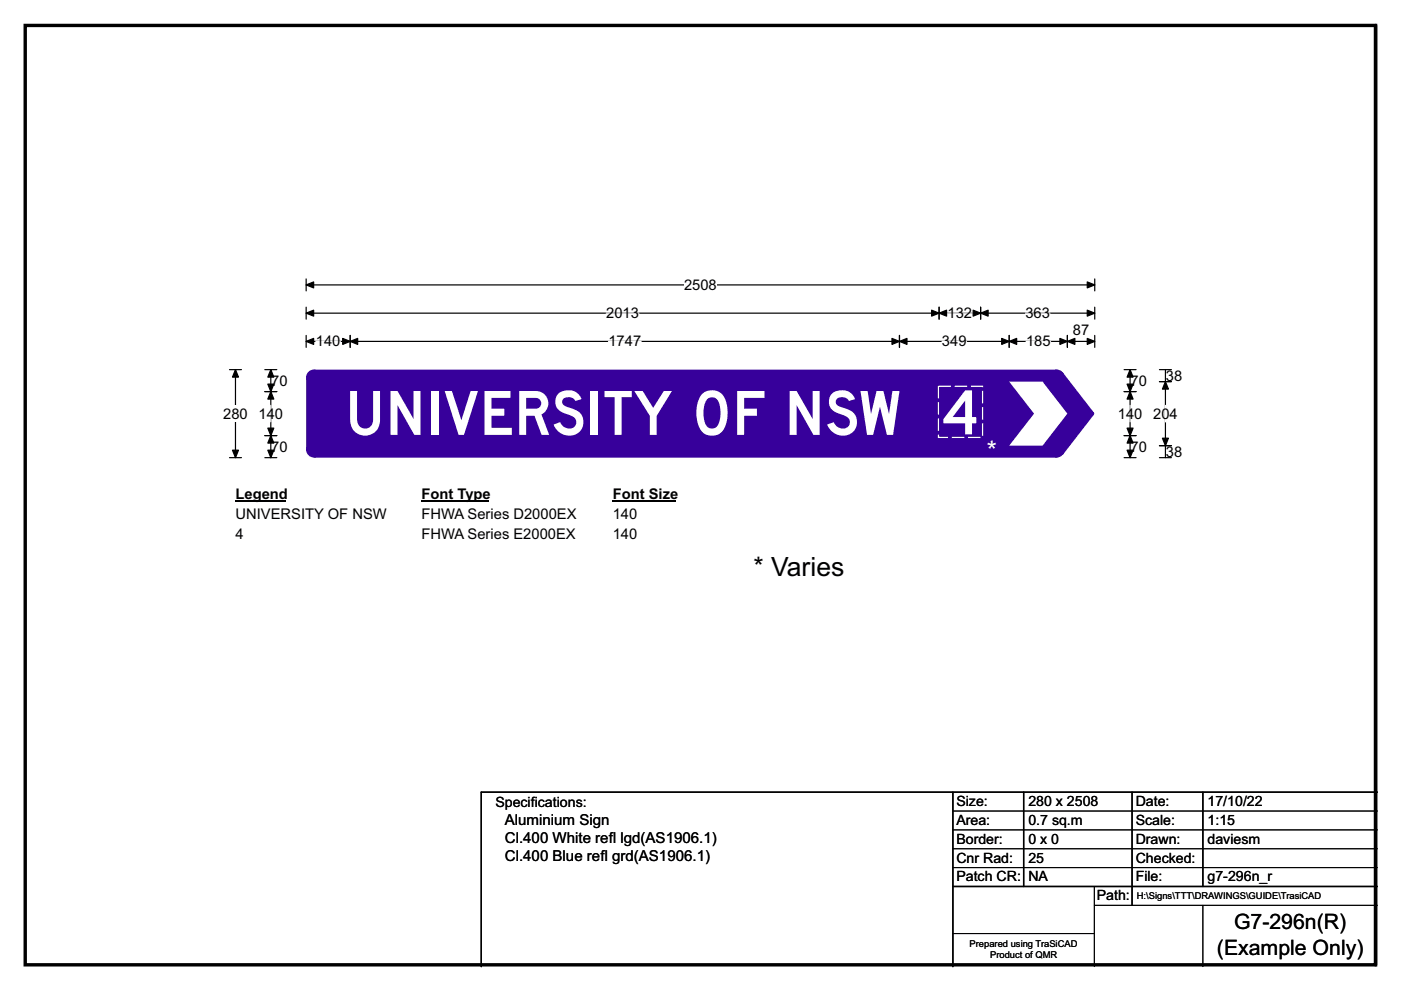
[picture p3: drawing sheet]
<svg xmlns="http://www.w3.org/2000/svg" width="297mm" height="210mm" viewBox="0 0 297 210" stroke-linecap="round" stroke-linejoin="round" font-family="sans-serif">
<path d="M5.3 5.4h286.3v199.2h-286.3zM291.6 5.4v199.2z" fill="none" stroke="#000" stroke-width=".72"/>
<path d="M64.9 59.2v2.5M232.1 59.2v2.5M64.9 60.4h167.2" fill="none" stroke="#000" stroke-width=".25"/>
<g fill="#000" stroke="#000" stroke-width=".25">
<path d="M64.9 60.4l1.6-.6v1.3z" fill-rule="evenodd"/>
<path d="M230.5 59.8l1.6 .6-1.6 .7z" fill-rule="evenodd"/>
</g>
<path d="M145 58.7h7v3.5h-7z" fill="#fff"/>
<g fill="none" stroke="#000" stroke-width=".25">
<path d="M48.7 78.4h2.5M49.9 78.4v18.7M64.9 66.4h167.2M64.9 65.2v2.5M64.9 71.1v2.6M64.9 72.4h167.2M74.2 71.1v2.6M190.7 71.1v2.6M199.1 65.2v2.5M207.9 65.2v2.5M214 71.1v2.6M226.3 71.1v2.6"/>
<path d="M232.1 65.2v2.5M232.1 71.1v2.6M48.7 97.1h2.5"/>
</g>
<g fill="#000" stroke="#000" stroke-width=".25">
<path d="M49.9 78.4l.7 1.6h-1.3z" fill-rule="evenodd"/>
<path d="M64.9 66.4l1.6-.6v1.3z" fill-rule="evenodd"/>
<path d="M64.9 72.4l1.6-.6v1.2z" fill-rule="evenodd"/>
<path d="M74.2 72.4l1.6-.6v1.2z" fill-rule="evenodd"/>
<path d="M72.7 71.8l1.5 .6-1.5 .6z" fill-rule="evenodd"/>
<path d="M189.1 71.8l1.6 .6-1.6 .6z" fill-rule="evenodd"/>
<path d="M190.7 72.4l1.6-.6v1.2z" fill-rule="evenodd"/>
<path d="M199.1 66.4l1.6-.6v1.3z" fill-rule="evenodd"/>
<path d="M197.5 65.8l1.6 .6-1.6 .7z" fill-rule="evenodd"/>
<path d="M206.3 65.8l1.6 .6-1.6 .7z" fill-rule="evenodd"/>
<path d="M207.9 66.4l1.6-.6v1.3z" fill-rule="evenodd"/>
<path d="M212.4 71.8l1.6 .6-1.6 .6z" fill-rule="evenodd"/>
<path d="M214 72.4l1.6-.6v1.2z" fill-rule="evenodd"/>
<path d="M224.7 71.8l1.6 .6-1.6 .6z" fill-rule="evenodd"/>
<path d="M226.3 72.4l1.6-.6v1.2z" fill-rule="evenodd"/>
<path d="M230.5 65.8l1.6 .6-1.6 .7z" fill-rule="evenodd"/>
<path d="M230.5 71.8l1.6 .6-1.6 .6z" fill-rule="evenodd"/>
<path d="M49.3 95.5h1.3l-.7 1.6z" fill-rule="evenodd"/>
</g>
<path d="M67 72.4h5.2M128.5 66.4h7M129 72.4h6.9M199.7 72.4h5.2M200.9 66.4h5.2M217.4 66.4h5.2M217.5 72.4h5.3" fill="none" stroke="#fff" stroke-width=".25"/>
<path d="M47.3 86h5.2v3.5h-5.2z" fill="#fff"/>
<g fill="none" stroke="#000" stroke-width=".25">
<path d="M56.1 78.4h2.6M57.4 78.4v18.7M238.3 78.4h2.6M239.6 78.4v18.7M245.8 78.4h2.6M247.1 78.4v18.7M56.1 83.1h2.6M56.1 92.4h2.6M56.1 97.1h2.6M238.3 83.1h2.6M238.3 92.4h2.6M238.3 97.1h2.6"/>
<path d="M245.8 97.1h2.6M245.8 80.9h2.6M245.8 94.5h2.6"/>
</g>
<g fill="#000" stroke="#000" stroke-width=".25">
<path d="M57.4 78.4l.7 1.6h-1.3z" fill-rule="evenodd"/>
<path d="M239.6 78.4l.6 1.6h-1.2z" fill-rule="evenodd"/>
<path d="M57.4 83.1l.7 1.5h-1.3z" fill-rule="evenodd"/>
<path d="M56.8 90.8h1.3l-.7 1.6z" fill-rule="evenodd"/>
<path d="M56.8 81.5h1.3l-.7 1.6z" fill-rule="evenodd"/>
<path d="M57.4 92.4l.7 1.6h-1.3z" fill-rule="evenodd"/>
<path d="M56.8 95.5h1.3l-.7 1.6z" fill-rule="evenodd"/>
<path d="M239.6 83.1l.6 1.5h-1.2z" fill-rule="evenodd"/>
<path d="M239 90.8h1.2l-.6 1.6z" fill-rule="evenodd"/>
<path d="M239 81.5h1.2l-.6 1.6z" fill-rule="evenodd"/>
<path d="M239.6 92.4l.6 1.6h-1.2z" fill-rule="evenodd"/>
<path d="M239 95.5h1.2l-.6 1.6z" fill-rule="evenodd"/>
<path d="M247.1 80.9l.6 1.6h-1.2z" fill-rule="evenodd"/>
<path d="M246.5 92.9h1.2l-.6 1.6z" fill-rule="evenodd"/>
</g>
<path d="M57.4 86v3.5M239.6 86v3.5M247.1 86v3.5" fill="none" stroke="#fff" stroke-width=".25"/>
<path d="M49.9 103.1h10.8v3.5h-10.8z" fill="#fff"/>
<path d="M49.9 106.4h10.8" fill="none" stroke="#000" stroke-width=".32"/>
<path d="M89.4 103.1h14.4v3.5h-14.4z" fill="#fff"/>
<path d="M89.4 106.4h14.4" fill="none" stroke="#000" stroke-width=".32"/>
<path d="M129.9 103.1h13.5v3.5h-13.5z" fill="#fff"/>
<path d="M129.9 106.4h13.5" fill="none" stroke="#000" stroke-width=".32"/>
<g fill="#fff">
<path d="M49.9 107.3h32v3.4h-32z"/>
<path d="M89.4 107.3h33v3.4h-33z"/>
<path d="M129.9 107.3h5.2v3.4h-5.2z"/>
<path d="M49.9 111.4h1.8v3.5h-1.8z"/>
<path d="M89.4 111.4h32.9v3.5h-32.9z"/>
<path d="M129.9 111.4h5.2v3.5h-5.2z"/>
</g>
<g fill="#37009b">
<path d="M64.9 80.1l1.7-1.7h157.5l1.3 .7 6.5 8.4v.4l-6.5 8.5-1.3 .7h-157.5l-1.7-1.7z" fill-rule="evenodd"/>
<circle cx="66.6" cy="80" r="1.66"/>
<circle cx="66.5" cy="95.4" r="1.66"/>
<circle cx="224" cy="95.4" r="1.67"/>
<circle cx="231.7" cy="87.7" r=".34"/>
<circle cx="224" cy="80" r="1.67"/>
</g>
<path d="M214 80.9h7l5.3 6.8-5.3 6.8h-7l5.2-6.8z" fill-rule="evenodd" fill="#fff"/>
<path d="M202 168v37M217 168v20M240 168v24M255 168v20M292 168h-190v37M202 188h90" fill="none" stroke="#000" stroke-width=".3"/>
<path d="M202 172h90M202 176h90M202 180h90M202 184h90M202 198h30M232 188v17M232 192h60M255 192v13" fill="none" stroke="#000" stroke-width=".21"/>
<path d="M199 81.9h9.3v10.9h-9.3z" fill="none" stroke="#fff" stroke-width=".26" stroke-dasharray="2.6 .8" stroke-linecap="butt"/>
<g font-size="12.9" fill="#fff">
<text x="73.1" y="92.2">UNIVERSITY OF NSW</text>
<text x="199.8" y="92.1">4</text>
</g>
<text font-size="5.6" fill="#fefefe" x="209.2" y="97.5">*</text>
<text font-size="5.6" x="159.8" y="122.1">* Varies</text>
<g font-size="4.5">
<text x="261.6" y="197.1">G7-296n(R)</text>
<text x="258" y="202.6">(Example Only)</text>
</g>
<g font-size="3.2">
<text x="107" y="174.9">Aluminium Sign</text>
<text x="107" y="178.7">Cl.400 White ref</text>
<text x="129.1" y="178.7">l lgd(AS1906.1)</text>
<text x="107" y="182.6">Cl.400 Blue ref</text>
<text x="127.3" y="182.6">l grd(AS1906.1)</text>
</g>
<g font-size="3.1">
<text x="145" y="61.5">2508</text>
<text x="128.5" y="67.5">2013</text>
<text x="200.9" y="67.5">132</text>
<text x="217.4" y="67.5">363</text>
<text x="227.5" y="71">87</text>
<text x="67" y="73.5">140</text>
<text x="129" y="73.5">1747</text>
<text x="199.7" y="73.5">349</text>
<text x="217.5" y="73.5">185</text>
<text x="57.5" y="81.8">70</text>
<text x="239.7" y="81.8">70</text>
<text x="247.2" y="80.7">38</text>
<text x="47.3" y="88.8">280</text>
<text x="54.8" y="88.8">140</text>
<text x="237" y="88.8">140</text>
<text x="244.5" y="88.8">204</text>
<text x="57.5" y="95.8">70</text>
<text x="239.7" y="95.8">70</text>
<text x="247.2" y="96.9">38</text>
<text x="49.9" y="105.9">Legend</text>
<text x="89.4" y="105.9">Font Type</text>
<text x="129.9" y="105.9">Font Size</text>
<text x="49.9" y="110">UNIVERSITY OF NSW</text>
<text x="89.4" y="110">FHWA Series D2000EX</text>
<text x="129.9" y="110">140</text>
<text x="49.9" y="114.2">4</text>
<text x="89.4" y="114.2">FHWA Series E2000EX</text>
<text x="129.9" y="114.2">140</text>
</g>
<g font-size="3">
<text x="105" y="171.2">Specif</text>
<text x="112.5" y="171.2">ications:</text>
<text x="202.8" y="171">Size:</text>
<text x="218" y="171">280 x 2508</text>
<text x="240.8" y="171">Date:</text>
<text x="256" y="171">17/10/22</text>
<text x="202.8" y="175">Area:</text>
<text x="202.8" y="179">Border:</text>
<text x="218" y="175">0.7 sq.m</text>
<text x="218" y="179">0 x 0</text>
<text x="240.8" y="175">Scale:</text>
<text x="240.8" y="179">Drawn:</text>
<text x="256" y="175">1:15</text>
<text x="256" y="179">daviesm</text>
<text x="202.8" y="183">Cnr Rad:</text>
<text x="218" y="183">25</text>
<text x="240.8" y="183">Checked:</text>
<text x="202.8" y="187">Patch CR:</text>
<text x="218" y="187">NA</text>
<text x="232.5" y="191">Path:</text>
<text x="240.8" y="187">File:</text>
<text x="256" y="187">g7-296n_r</text>
</g>
<g font-size="2">
<text x="241" y="190.6">H:\Signs\TTT\DRAWINGS\GUIDE\TrasiCAD</text>
<text x="205.6" y="200.8">Prepared using TraSiCAD</text>
<text x="209.9" y="203.2">Product of QMR</text>
</g>
</svg>
